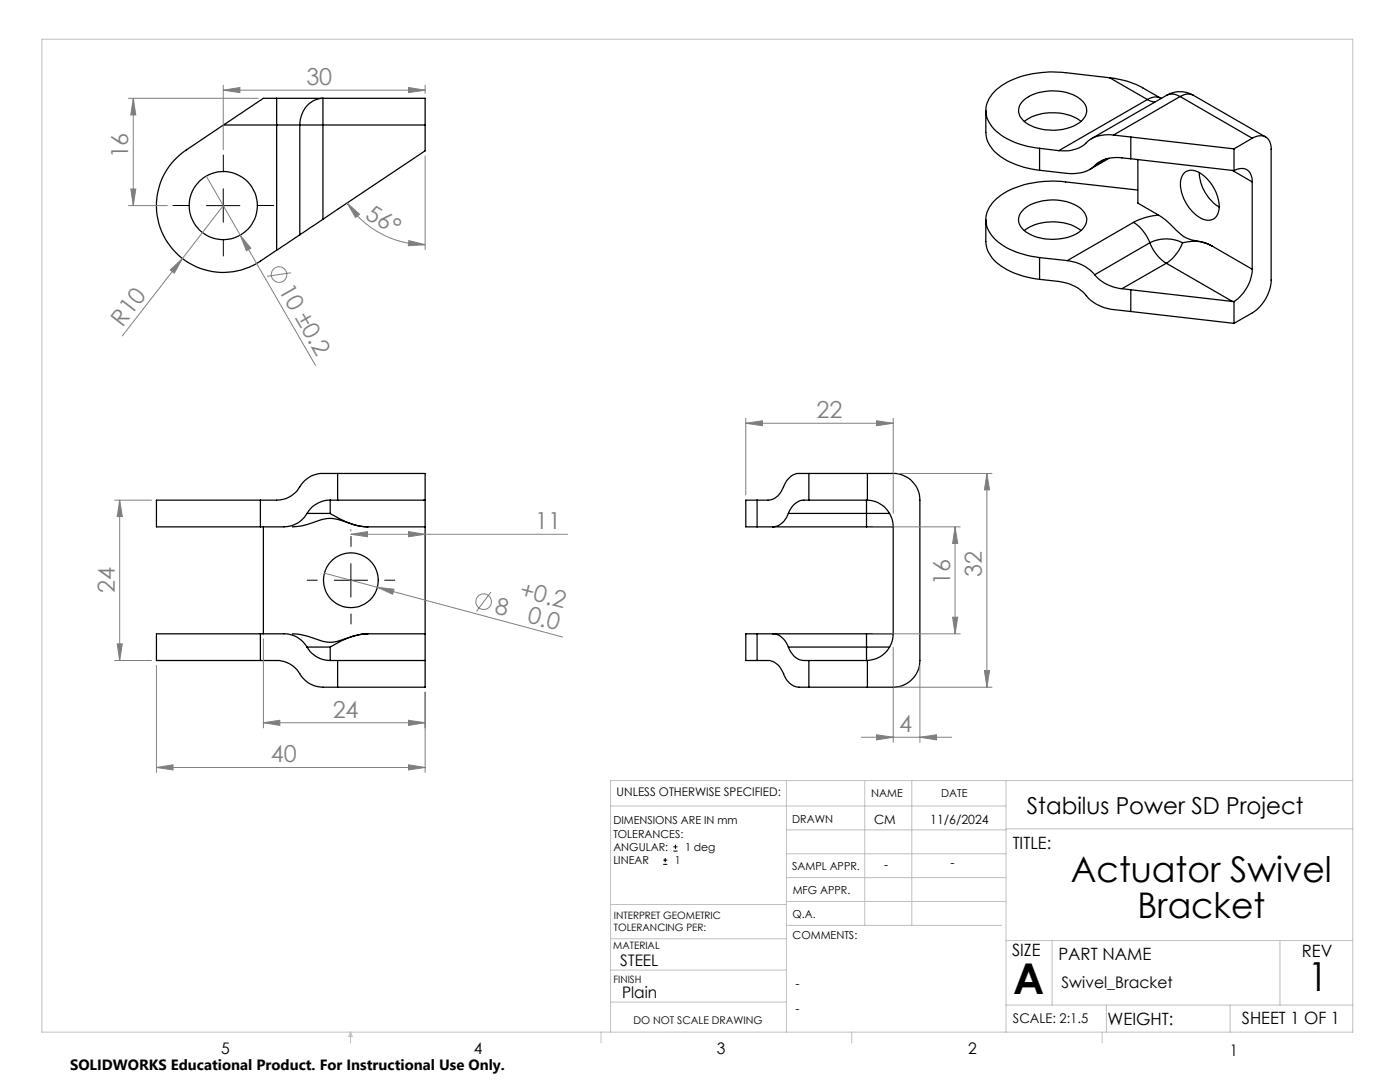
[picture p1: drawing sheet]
<svg xmlns="http://www.w3.org/2000/svg" width="279mm" height="216mm" viewBox="0 0 279 216" stroke-linecap="round" stroke-linejoin="round" font-family="sans-serif">
<g fill="none" stroke="#000" stroke-width=".25">
<path d="M55.2 19.6v5.3M55.2 19.6h9.3M55.2 19.6h-2.6l-8 5.3M64.5 19.6v5.3M64.5 19.6h20.3v5.3M64.5 19.6a5 5 0 0 0-4.7 5.3M221.5 15.5l-8.8-1a19.1 19.1 0 0 0-13.3 3 5.6 5.6 0 0 0-2.4 6 8.6 8.6 0 0 0 5.2 4.8l2.9 .9 2.4 .4M221.5 15.5a16.5 16.5 0 0 1 6.6 2.1l3.5 2M221.5 15.5l7.5 4.4M229 19.9l1.5 .5M229 19.9l-17.7 10.2M231.6 19.6a2.54 2.54 0 0 0-2.6 .3"/>
<path d="M231.6 19.6h.1M232.8 19a5.4 5.4 0 0 1 5.4 0M232.8 19a2.69 2.69 0 0 1 2.7 .3M232.8 19l-15 8.7M235.5 19.3l-13.3 7.7M235.5 19.3l14.4 8.3M238.2 19a2.63 2.63 0 0 0-2.7 .3M238.2 19l14.4 8.3M44.6 24.9l-7.5 5.1a13.3 13.3 0 0 0-3.6 18.4 13.3 13.3 0 0 0 18.5 3.7l3.2-2.2M44.6 24.9h10.6M55.2 24.9h4.6M55.2 24.9v25"/>
<path d="M59.8 24.9h4.7M59.8 24.9v21.9M64.5 24.9h20.3M64.5 24.9v18.8M84.8 24.9v5.2l-20.3 13.6M196.7 22v4.4a6.5 6.5 0 0 0 3.6 5.2 18.1 18.1 0 0 0 7.2 2.4M204.2 20.1a9.8 9.8 0 0 1 8.8-1.6 5.3 5.3 0 0 1 3.8 3 3.2 3.2 0 0 1-2.1 3.4 10.2 10.2 0 0 1-10.4-.8 2.56 2.56 0 0 1-.1-4zM204.4 24.2a10.1 10.1 0 0 1 10.8-.4l.5 .4M207.5 29.6v4.4M207.5 29.6l3.8 .5M218.5 33.1a6.5 6.5 0 0 1-5.5 1.5l-5.5-.6M220.8 31.7l-2.3 1.4"/>
<path d="M221.4 31.6l-3.9 2.2M222.2 27a6.6 6.6 0 0 0-6.1 2.1 7.4 7.4 0 0 1-4.8 1M222.2 27l3.5 .3M225.7 31.7a9.9 9.9 0 0 0-5.7 .3l-.9 .5-.6 .6M225.7 27.3l20.6 2.4M225.7 27.3v4.4M225.7 31.7l20.3 2.3M227.1 37.9l-14.4-1.6a18.9 18.9 0 0 0-13.3 3 5.6 5.6 0 0 0-2.4 5.9 9.6 9.6 0 0 0 6.6 5.4l3.9 .8M227.1 31.9v8.6l4.1 2.4M236.5 34.4a2.89 2.89 0 0 1 3.7 .6 8.1 8.1 0 0 1 3 7 2.27 2.27 0 0 1-3.7 1.4 8.2 8.2 0 0 1-3.8-7.5l.2-.7zM239.4 34.4a8.4 8.4 0 0 0 3.9 6.9M246 34h.3"/>
<path d="M246 34l3.9 2.3M246.3 34a2.23 2.23 0 0 1 2.4-.2 2.23 2.23 0 0 1 1.2 2.1v.4M246.3 29.7v4.3M249.9 27.6a2.3 2.3 0 0 1 3.5 .6l.3 1.1v26.6a8.2 8.2 0 0 1-3.8 6.5l-3.6 2.1M249.9 27.6l-3.6 2.1M249.9 36.3v17.4M59.8 46.8l-4.6 3.1M64.5 43.7l-4.7 3.1M196.7 43.9v4.3a6.5 6.5 0 0 0 3.6 5.2 18.1 18.1 0 0 0 7.2 2.3M204.3 41.7a9.9 9.9 0 0 1 11.6 .1 2.73 2.73 0 0 1-.6 4.6 10.2 10.2 0 0 1-10.9-.4 2.62 2.62 0 0 1-.1-4.3zM204.4 46a10.1 10.1 0 0 1 11.3 0M207.5 55.7l3.8 .5a8.5 8.5 0 0 1 6.2 3.5 8.8 8.8 0 0 0 4.7 2.1l3.5 .4"/>
<path d="M207.5 51.4v4.3M207.5 51.4l5.5 .6M213 52a8.5 8.5 0 0 1 5.5 2.8M218.5 54.8a7.9 7.9 0 0 0 5.4 2.8M223.9 57.6l1.8 .2M225.7 57.8v4.4M225.7 57.8l20.3 2.3M226.2 44.4a8.4 8.4 0 0 1 3.3 4M226.2 44.4l-13.2 7.6M229.5 48.4a8.3 8.3 0 0 0 3.3 4.1M229.5 48.4a7.2 7.2 0 0 1 6.5 0M229.5 48.4l-11 6.4"/>
<path d="M231.2 42.9l1.5 1.1 1.4 1.3a7.2 7.2 0 0 0 5.3 2.9l1.6 .4 .9 .5M231.2 42.9a13.1 13.1 0 0 0-5 1.5M232.8 52.5l-8.9 5.1M232.8 52.5l13.2 7.6M236 48.4a8.5 8.5 0 0 1-3.2 4.1M236 48.4a7.8 7.8 0 0 1 5.9 .7M241.9 49.1l8 4.6M249.9 53.7a8.3 8.3 0 0 1-3.6 6.5M225.7 62.2l20.6 2.3M246 60.1l.3 .1M246.3 60.2v4.3M52 99.8h-20.8v5.3h20.8"/>
<path d="M52 99.8h3.2a5.5 5.5 0 0 0 4.9-3.1 5.2 5.2 0 0 1 4.4-2.2h20.3v5.3M52 99.8v5.3M65.9 99.8a5.3 5.3 0 0 0-4.6 2.6M65.9 99.8h18.9M65.9 99.8v2.6M67.4 94.5v5.3M84.8 99.8v5.3M151.1 99.8h2.2a3.6 3.6 0 0 0 3.1-2.7 3.7 3.7 0 0 1 3.1-2.6h18.8a5.3 5.3 0 0 1 5.3 5.3v32a5.3 5.3 0 0 1-5.3 5.3h-18.8a4 4 0 0 1-3.3-3.1 3.5 3.5 0 0 0-2.9-2.2h-2.2M151.1 99.8h-2.3v5.3h2.3M151.1 99.8v5.3M161.4 94.5v5.3M172.9 99.8h.2"/>
<path d="M172.9 99.8h-12.5a3.6 3.6 0 0 0-3.1 2.6M172.9 99.8v2.6M173.1 99.8a5.3 5.3 0 0 1 5.2 5.3M173.1 94.5v5.3M52.6 105.1v21.4M58.3 105.1a20.8 20.8 0 0 0 6.4-1.5 7.3 7.3 0 0 1 4.6 .6l2.5 .8 1.6 .1M61.3 102.4a5.3 5.3 0 0 1-4.6 2.7h-4.7M61.3 102.4h4.6M65.9 102.4a15.5 15.5 0 0 0 7.5 2.7M73.4 105.1h11.4M84.8 105.1v21.4M151.1 105.1h21.8"/>
<path d="M157.3 102.4a3.7 3.7 0 0 1-3.1 2.7M157.3 102.4h15.6M172.9 105.1h5.4M172.9 102.4v2.7M172.9 102.4h4.7M178.3 105.1v21.4M52 126.5h-20.8v5.3h20.8M52 126.5h4.7a5.2 5.2 0 0 1 4.6 2.6M52 131.8h3.2a5.5 5.5 0 0 1 4.9 3.1 5.4 5.4 0 0 0 4.4 2.2h20.3v-5.3M52 126.5v5.3M58.3 126.5l1.6 .1 2.6 .7a7.2 7.2 0 0 0 6.6 .1 12.2 12.2 0 0 1 4.3-.9M61.3 129.1a5.3 5.3 0 0 0 4.6 2.7"/>
<path d="M61.3 129.1h4.6M65.9 131.8h18.9M65.9 129.1v2.7M67.4 131.8v5.3M73.4 126.5a14.2 14.2 0 0 0-7.5 2.6M73.4 126.5h11.4M84.8 126.5v5.3M151.1 126.5h-2.3v5.3h2.3M151.1 126.5h21.8M151.1 126.5v5.3M154.2 126.5a3.5 3.5 0 0 1 3.1 2.6M157.3 129.1a3.7 3.7 0 0 0 3.1 2.7h12.5"/>
<path d="M157.3 129.1h15.6M161.4 131.8v5.3M172.9 131.8h.2M172.9 126.5h5.4M172.9 129.1h4.7M172.9 126.5v2.6M172.9 129.1v2.7M173.1 131.8v5.3M178.3 126.5a5.3 5.3 0 0 1-5.2 5.3"/>
<circle cx="44.5" cy="41" r="6.8"/>
<circle cx="70" cy="115.8" r="5.5"/>
</g>
<g fill="none" stroke="#808080" stroke-width=".2">
<path d="M25.6 19.6h25.9M26.6 19.6l.5 3.3h-1zM26.6 19.6v21.4M44.6 18l3.3-.5v1zM44.6 17v12.9M44.6 18h40.2M81.5 17.5l3.3 .5-3.3 .5zM84.8 17v1.6M26.1 37.7h1l-.5 3.3zM41.2 35.1l21.8 37.8M84.8 31.1v18.7M25.6 41h7.8"/>
<path d="M34 53.9l2.4-2.3-1.6 2.9zM36.4 51.6l-12 15.4M44.6 41l-8.2 10.6M47.9 46.9l2.2 2.6-.9 .5zM58.1 54.4l-4.8 .7M69.3 40.5l2.5 2.3-.9 .6zM69.3 40.5a18.8 18.8 0 0 0 15.5 8.3M81.6 48l3.2 .8-3.3 .2zM22.9 99.8h7.3M23.9 99.8l.5 3.3h-1zM23.9 99.8v32M148.8 84.5l3.4-.5v.9z"/>
<path d="M148.8 83.5v15.3M148.8 84.5h29.5M174.9 84l3.4 .5-3.4 .4zM178.3 83.5v18.9M179.2 94.5h18.8M197 94.5l.5 3.3h-1zM197 94.5v42.6M64.7 114.4l10.6 2.8M70 106.6l3.3-.5v1zM70 105.6v.4M70 106.6h43.3M75.3 117.2l3.3 .4-.2 1z"/>
<path d="M75.3 117.2l37 9.9M81.5 106.1l3.3 .5-3.3 .5zM98 118.1l-2.9 3.9M174.3 105.1h17.3M190.6 105.1l.5 3.3h-1zM190.6 105.1v21.4M22.9 131.8h7.3M23.4 128.5h1l-.5 3.3zM31.2 132.8v21.3M52.6 127.5v17.7M84.8 138.1v16M174.3 126.5h17.3"/>
<path d="M178.3 129.2v18.9M179.2 137.1h18.8M183.6 132.8v15.3M190.1 123.2h1l-.5 3.3zM196.5 133.8h1l-.5 3.3zM31.2 153.1l3.3-.5v1zM31.2 153.1h53.6M52.6 144.2l3.2-.5v1zM52.6 144.2h32.2M81.5 143.7l3.3 .5-3.3 .5zM81.5 152.6l3.3 .5-3.3 .5zM171.9 147.1h18"/>
<path d="M174.9 146.6l3.4 .5-3.4 .5zM183.6 147.1l3.3-.5v1z"/>
<circle cx="55.7" cy="54.8" r="1.55"/>
<circle cx="96.5" cy="120.1" r="1.56"/>
</g>
<path d="M44.6 37.7v6.6M41.2 41h6.7M66.7 115.8h6.7M70 112.5v6.6M132.4 172.5h.8M132.4 171.6h.8M132.8 171.2v.8M134.4 169.8h.8M134.4 169h.8M134.8 168.6v.8" fill="none" stroke="#000" stroke-width=".2"/>
<path d="M44.6 34.3v-3.4M37.9 41h-3.5M44.6 47.7v3.4M51.2 41h3.5M63.4 115.8h-2.2M70 109.1v-2.1M76.7 115.8h2.1M70 122.4v2.2" fill="none" stroke="#000" stroke-width=".2" stroke-dasharray="15.2 1.3 1.3 1.3" stroke-linecap="butt"/>
<g fill="none" stroke="#c0c0c0" stroke-width=".2">
<path d="M8.4 7.8h261.6v198.2h-261.6zM157 155.8v50.2M172.6 155.8v28.8M182 155.8v28.8M200.8 155.8v50.2M270 155.8h-148.2v50.2M121.8 160.8h79M157 170.4h43.8M157 165.6h43.8M157 175.1h43.8M157 179.9h43.8M200.8 165.4h69.2"/>
<path d="M121.8 200h35.2M121.8 193.6h35.2M121.8 187.3h35.2M121.8 180.5h35.2M157 184.6h42.9M200.8 187.7h69.2M210 187.7v12.9M255.4 187.7v12.9M70 206v2.1M70 206l.3 .8h-.7zM119.9 206v2.1M170 206v2.1"/>
<path d="M200.8 200.6h69.2M220 206v2.1M220.8 200.6v5.4M245.5 200.6v5.4"/>
</g>
<g fill="#808080">
<path d="M34 53.9l2.4-2.3-1.6 2.9z"/>
<path d="M47.9 46.9l2.2 2.6-.9 .5z"/>
<path d="M75.3 117.2l3.3 .4-.2 1z"/>
<path d="M44.6 18l3.3-.5v1zM81.5 17.5l3.3 .5-3.3 .5zM174.9 146.6l3.4 .5-3.4 .5zM183.6 147.1l3.3-.5v1zM148.8 84.5l3.4-.5v.9zM174.9 84l3.4 .5-3.4 .4z"/>
<path d="M70 106.6l3.3-.5v1zM81.5 106.1l3.3 .5-3.3 .5zM52.6 144.2l3.2-.5v1zM81.5 143.7l3.3 .5-3.3 .5zM31.2 153.1l3.3-.5v1zM81.5 152.6l3.3 .5-3.3 .5z"/>
<path d="M26.1 37.7h1l-.5 3.3zM26.6 19.6l.5 3.3h-1z"/>
<path d="M23.9 99.8l.5 3.3h-1zM23.4 128.5h1l-.5 3.3zM197 94.5l.5 3.3h-1zM196.5 133.8h1l-.5 3.3zM190.6 105.1l.5 3.3h-1zM190.1 123.2h1l-.5 3.3z"/>
<path d="M69.3 40.5l2.5 2.3-.9 .6zM81.6 48l3.2 .8-3.3 .2z"/>
</g>
<text font-size="8.5" x="202.2" y="198.3">A</text>
<text font-size="8" x="261" y="197.8">1</text>
<g font-size="7.1">
<text x="213.7" y="176">Actuator Swivel</text>
<text x="227" y="183.1">Bracket</text>
</g>
<g font-size="4.7" fill="#808080">
<text x="61.1" y="17">30</text>
<text x="25.6" y="31.6" transform="rotate(-90 25.6 31.6)">16</text>
<text x="72.7" y="43.4" transform="rotate(31 72.7 43.4)">56°</text>
<text x="55.5" y="57.9" transform="rotate(60 55.5 57.9)">10 ±0.2</text>
<text x="24.4" y="65.4" transform="rotate(-52 24.4 65.4)">R10</text>
<text x="162.9" y="83.4">22</text>
<text x="106.8" y="105.6">11</text>
<text x="22.9" y="118.4" transform="rotate(-90 22.9 118.4)">24</text>
<text x="103.5" y="119" transform="rotate(15 103.5 119)">+0.2</text>
<text x="189.6" y="116.7" transform="rotate(-90 189.6 116.7)">16</text>
<text x="196" y="115.2" transform="rotate(-90 196 115.2)">32</text>
<text x="98.6" y="122.4" transform="rotate(15 98.6 122.4)">8</text>
<text x="105" y="124.1" transform="rotate(15 105 124.1)">0.0</text>
<text x="66.4" y="143.2">24</text>
<text x="179.4" y="146.1">4</text>
<text x="54" y="152.1">40</text>
</g>
<text font-size="4.7" x="204.9" y="162.3">Stabilus Power SD Project</text>
<g font-size="3.4">
<text x="202.1" y="169.3">TITLE:</text>
<text x="202" y="190.8">SIZE</text>
<text x="211.2" y="191.5">PART NAME</text>
<text x="259.8" y="191">REV</text>
<text x="221" y="204.5">WEIGHT:</text>
<text x="247.8" y="204.4">SHEET 1 OF 1</text>
</g>
<g font-size="3.2">
<text x="123.8" y="192.7">STEEL</text>
<text x="211.9" y="197.1">Swivel_Bracket</text>
<text x="124.2" y="199.1">Plain</text>
<text x="44.2" y="210.4">5</text>
<text x="94.6" y="210.3">4</text>
<text x="143.1" y="210.4">3</text>
<text x="193.2" y="210.3">2</text>
<text x="245.4" y="210.6">1</text>
</g>
<text font-size="3" x="14" y="213.5">SOLIDWORKS Educational Product. For Instructional Use Only.</text>
<text font-size="2.7" x="202.1" y="204">SCALE: 2:1.5</text>
<g font-size="2.5">
<text x="174.4" y="164.5">CM</text>
<text x="185.6" y="164.5">11/6/2024</text>
<text x="176.5" y="173.4">-</text>
<text x="189.7" y="173">-</text>
<text x="158.8" y="197.2">-</text>
<text x="158.8" y="202.2">-</text>
</g>
<text font-size="2.4" x="123.1" y="158.9">UNLESS OTHERWISE SPECIFIED:</text>
<g font-size="2.2">
<text x="173.9" y="159.1">NAME</text>
<text x="187.8" y="158.9">DATE</text>
<text x="122.4" y="164.5">DIMENSIONS ARE IN mm</text>
<text x="122.4" y="167.1">TOLERANCES:</text>
<text x="158.1" y="164.2">DRAWN</text>
<text x="122.4" y="172.4">LINEAR</text>
<text x="122.4" y="169.8">ANGULAR:</text>
<text x="134.7" y="172.4">1</text>
<text x="136.7" y="169.8">1 deg</text>
<text x="158.1" y="173.7">SAMPL APPR.</text>
<text x="158.2" y="178.4">MFG APPR.</text>
<text x="158.2" y="183.2">Q.A.</text>
<text x="158.2" y="187.4">COMMENTS:</text>
</g>
<text font-size="2.1" x="126.4" y="204.3">DO NOT SCALE DRAWING</text>
<g font-size="2">
<text x="122.5" y="183.3">INTERPRET GEOMETRIC</text>
<text x="122.5" y="185.9">TOLERANCING PER:</text>
<text x="122.4" y="189.4">MATERIAL</text>
<text x="122.4" y="196.2">FINISH</text>
</g>
</svg>
